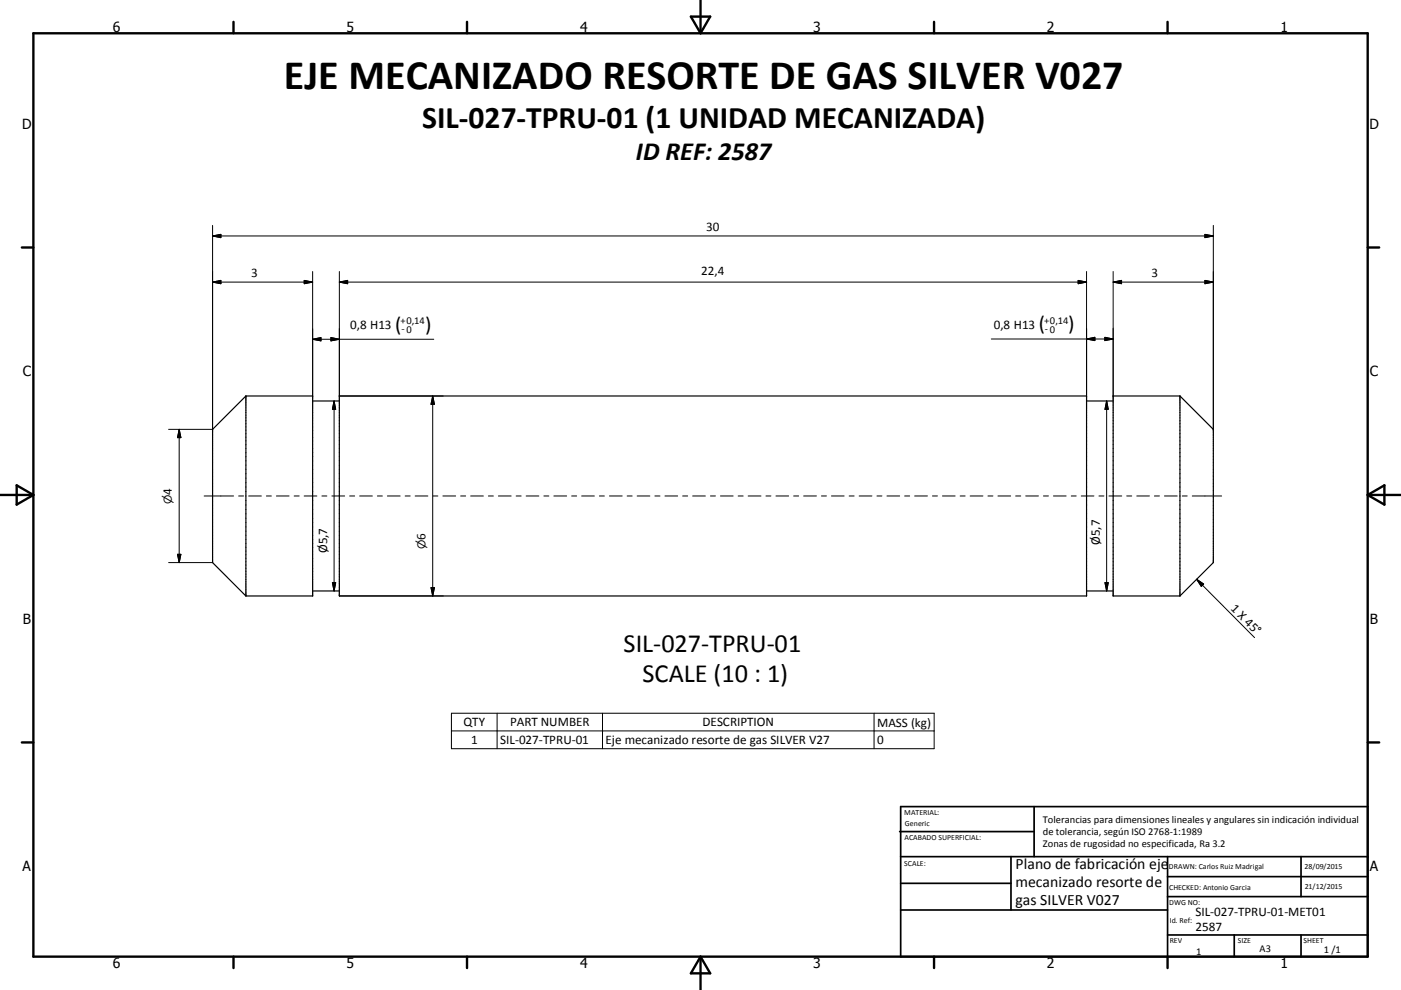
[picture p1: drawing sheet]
<svg xmlns="http://www.w3.org/2000/svg" width="420mm" height="297mm" viewBox="0 0 420 297" stroke-linecap="round" stroke-linejoin="round" font-family="sans-serif">
<path d="M73.7 118.8l-10 10v40l10 10M73.7 118.8v60M73.7 118.8h20v60h-20M101.7 118.8h224.1v60h-224.1zM353.8 118.8v60M353.8 118.8l10 10v40l-10 10M353.8 118.8h-20.1v60h20.1M93.7 120.3h8M325.8 120.3h7.9M93.7 177.3h8M325.8 177.3h7.9" fill="none" stroke="#000" stroke-width=".36"/>
<g fill="none" stroke="#000" stroke-width=".71">
<path d="M10 10h400v277h-400zM70 6.6v3.4M140 6.6v3.4M207.1 5h5.8l-2.9 5zM210 0v10M280 6.6v3.4M350 6.6v3.4M6.6 74.2h3.4M410 74.2h3.5M0 148.5h10M5 145.6l5 2.9-5 2.9zM410 148.5h10.1"/>
<path d="M410 148.5l5.1-2.9v5.8zM6.6 222.7h3.4M410 222.7h3.5M70 287v3.4M140 287v3.4M210 287v10M210 287l2.9 5h-5.8zM280 287v3.4M350 287v3.4"/>
</g>
<g fill="none" stroke="#000" stroke-width=".51">
<path d="M269.7 249.5h40.3M270 242h140v45h-140zM270 257h140M303.1 257v16M310 242v15M350 257v30M390.1 257v12M270 265h33.1M270 273h80M350 269h60M350 263h60M350 280.5h60"/>
<path d="M370 280.5v6.5M390.1 280.5v6.5"/>
</g>
<g fill="none" stroke="#000" stroke-width=".3">
<path d="M63.7 70.8l2.5-.5v1zM63.7 67.6v61.2h-13.1M63.7 70.8h300.1M361.2 70.3l2.6 .5-2.6 .5zM363.8 67.6v61.2M63.7 84.6h30M63.7 84.6l2.5-.5v1zM91.2 84.1l2.5 .5-2.5 .5zM93.7 81.5v37.3M101.7 84.6h224.1M101.7 84.6l2.5-.5v1zM101.7 81.5v37.3h31.2"/>
<path d="M323.2 84.1l2.6 .5-2.6 .5zM325.8 81.5v37.3M333.7 84.6h30.1M333.7 81.5v37.3M333.7 84.6l2.6-.5v1zM361.2 84.1l2.6 .5-2.6 .5zM93.7 101.8h36.4M93.7 101.8l2.5-.5v1zM99.2 101.3l2.5 .5-2.5 .5zM129.7 118.8v60M129.7 118.8l.5 2.5h-1zM297.2 101.7h36.5"/>
<path d="M325.8 101.7l2.4-.5v1zM331.2 101.2l2.5 .5-2.5 .5zM53.7 128.8v40M53.7 128.8l.5 2.5h-1zM100.2 120.3v57M100.2 120.3l.4 2.5h-.9zM331.8 120.3l.5 2.5h-1zM331.8 120.3v57M61.2 148.8h8.8M71.5 148.8h1.5M74.6 148.8h3.8M79.9 148.8h1.5"/>
<path d="M82.9 148.8h3.8M88.2 148.8h1.5M91.2 148.8h3.8M96.5 148.8h1.5M99.5 148.8h3.8M104.8 148.8h1.5M107.8 148.8h3.8M113.1 148.8h1.5M116.1 148.8h3.9M121.5 148.8h1.5M124.5 148.8h3.8M129.8 148.8h1.5"/>
<path d="M132.8 148.8h3.8M138.1 148.8h1.5M141.1 148.8h3.8M146.4 148.8h1.5M149.4 148.8h3.9M154.7 148.8h1.5M157.7 148.8h3.9M163.1 148.8h1.5M166.1 148.8h3.8M171.4 148.8h1.5M174.4 148.8h3.8M179.7 148.8h1.5"/>
<path d="M182.7 148.8h3.8M188 148.8h1.5M191 148.8h3.8M196.3 148.8h1.6M199.4 148.8h3.8M204.7 148.8h1.5M207.7 148.8h3.8M213 148.8h1.5M216 148.8h3.8M221.3 148.8h1.5M224.3 148.8h3.8M229.6 148.8h1.5"/>
<path d="M232.6 148.8h3.8M237.9 148.8h1.5M240.9 148.8h3.9M246.3 148.8h1.5M249.3 148.8h3.8M254.6 148.8h1.5M257.6 148.8h3.8M262.9 148.8h1.5M265.9 148.8h3.8M271.2 148.8h1.5M274.2 148.8h3.9M279.6 148.8h1.5"/>
<path d="M282.5 148.8h3.9M287.9 148.8h1.5M290.9 148.8h3.8M296.2 148.8h1.5M299.2 148.8h3.8M304.5 148.8h1.5M307.5 148.8h3.8M312.8 148.8h1.5M315.8 148.8h3.8M321.2 148.8h1.5M324.2 148.8h3.8M329.5 148.8h1.5"/>
<path d="M332.5 148.8h3.8M337.8 148.8h1.5M340.8 148.8h3.8M346.1 148.8h1.5M349.1 148.8h3.8M354.4 148.8h1.5M357.4 148.8h8.9M50.6 168.8h13.1M53.2 166.3h1l-.5 2.5zM99.7 174.8h.9l-.4 2.5zM101.7 178.8h31.2M129.2 176.3h1l-.5 2.5z"/>
<path d="M331.3 174.8h1l-.5 2.5zM358.8 173.8l17.3 17.5M358.8 173.8l2.1 1.4-.7 .7zM135.3 214h144.8v10.6h-144.8zM135.3 219.3h144.8M149 214v10.6M180.6 214v10.6M262 214v10.6"/>
</g>
<g fill="#000" stroke="#000" stroke-width=".3">
<path d="M63.7 70.8l2.5-.5v1zM361.2 70.3l2.6 .5-2.6 .5zM63.7 84.6l2.5-.5v1zM91.2 84.1l2.5 .5-2.5 .5zM101.7 84.6l2.5-.5v1zM323.2 84.1l2.6 .5-2.6 .5zM333.7 84.6l2.6-.5v1zM361.2 84.1l2.6 .5-2.6 .5zM93.7 101.8l2.5-.5v1zM99.2 101.3l2.5 .5-2.5 .5zM325.8 101.7l2.4-.5v1zM331.2 101.2l2.5 .5-2.5 .5z"/>
<path d="M53.7 128.8l.5 2.5h-1zM100.2 120.3l.4 2.5h-.9zM129.7 118.8l.5 2.5h-1zM331.8 120.3l.5 2.5h-1zM53.2 166.3h1l-.5 2.5zM99.7 174.8h.9l-.4 2.5zM129.2 176.3h1l-.5 2.5zM331.3 174.8h1l-.5 2.5zM358.8 173.8l2.1 1.4-.7 .7z"/>
</g>
<text font-size="12.6" x="85.1" y="26.7">EJE MECANIZADO RESORTE DE GAS SILVER V027</text>
<text font-size="9.4" x="126.6" y="38.4">SIL-027-TPRU-01 (1 UNIDAD MECANIZADA)</text>
<g font-size="7.9">
<text x="190.7" y="47.9">ID REF: 2587</text>
<text x="186.9" y="195.5">SIL-027-TPRU-01</text>
<text x="192.6" y="204.5">SCALE (10 : 1)</text>
</g>
<g font-size="6.3">
<text x="118.4" y="99.2">(</text>
<text x="127.4" y="99.2">)</text>
<text x="311.4" y="99.1">(</text>
<text x="320.3" y="99.1">)</text>
</g>
<g font-size="4.7">
<text x="304.5" y="260.9">Plano de fabricación eje</text>
<text x="304.5" y="266.2">mecanizado resorte de</text>
<text x="304.5" y="271.6">gas SILVER V027</text>
</g>
<g font-size="4.2">
<text x="33.9" y="9.6">6</text>
<text x="103.9" y="9.6">5</text>
<text x="173.9" y="9.6">4</text>
<text x="243.8" y="9.6">3</text>
<text x="313.9" y="9.6">2</text>
<text x="383.9" y="9.6">1</text>
<text x="6.7" y="38.7">D</text>
<text x="410.5" y="38.7">D</text>
<text x="6.9" y="112.9">C</text>
<text x="410.7" y="112.9">C</text>
<text x="6.9" y="187.1">B</text>
<text x="410.7" y="187.1">B</text>
<text x="6.8" y="261.4">A</text>
<text x="410.7" y="261.4">A</text>
<text x="33.9" y="290.4">6</text>
<text x="103.9" y="290.4">5</text>
<text x="173.9" y="290.4">4</text>
<text x="243.8" y="290.4">3</text>
<text x="313.9" y="290.4">2</text>
<text x="383.9" y="290.4">1</text>
</g>
<g font-size="3.9">
<text x="211.8" y="69.3">30</text>
<text x="75.3" y="83.1">3</text>
<text x="210.2" y="82.5">22,4</text>
<text x="345.3" y="83.1">3</text>
<text x="105" y="98.8">0,8 H13</text>
<text x="297.9" y="98.7">0,8 H13</text>
<text x="51.6" y="148.4" transform="rotate(-90 51.6 148.4)">4</text>
<text x="98" y="165.9" transform="rotate(-90 98 165.9)">Ø5,7</text>
<text x="127.6" y="162.1" transform="rotate(-90 127.6 162.1)">6</text>
<text x="329.7" y="163.5" transform="rotate(-90 329.7 163.5)">Ø5,7</text>
<text x="368.8" y="182.8" transform="rotate(45 368.8 182.8)">1 X 45°</text>
<text x="138.9" y="217.9">QTY</text>
<text x="152.9" y="217.9">PART NUMBER</text>
<text x="210.6" y="217.9">DESCRIPTION</text>
<text x="263" y="218">MASS (kg)</text>
<text x="141.2" y="223.2">1</text>
<text x="149.9" y="223.2">SIL-027-TPRU-01</text>
<text x="181.5" y="223.3">Eje mecanizado resorte de gas SILVER V27</text>
<text x="263" y="223.2">0</text>
<text x="358.4" y="274.9">SIL-027-TPRU-01-MET01</text>
<text x="358.4" y="279.4">2587</text>
</g>
<g font-size="3.3">
<text x="51.6" y="151.2" transform="rotate(-90 51.6 151.2)">⌀</text>
<text x="127.6" y="164.8" transform="rotate(-90 127.6 164.8)">⌀</text>
</g>
<g font-size="3.1">
<text x="120.1" y="97.3">+0,14</text>
<text x="120.4" y="99.7">-0</text>
<text x="313" y="97.2">+0,14</text>
<text x="313.3" y="99.7">- 0</text>
<text x="312.7" y="246.8">Tolerancias para dimensiones lineales y angulares sin indicación individual</text>
<text x="312.7" y="250.4">de tolerancia, según ISO 2768-1:1989</text>
<text x="312.7" y="254">Zonas de rugosidad no especificada, Ra 3.2</text>
<text x="358.6" y="286.5">1</text>
<text x="377.6" y="285.6">A3</text>
<text x="396.9" y="285.9">1 /1</text>
</g>
<g font-size="2.4">
<text x="271.1" y="244.4">MATERIAL:</text>
<text x="271.2" y="252">ACABADO SUPERFICIAL:</text>
<text x="271.3" y="247.9">Generic</text>
<text x="271.1" y="259.7">SCALE:</text>
<text x="350.4" y="260.8">DRAWN: Carlos Ruiz Madrigal</text>
<text x="391.1" y="260.6">28/09/2015</text>
<text x="350.5" y="267">CHECKED: Antonio Garcia</text>
<text x="391.2" y="266.7">21/12/2015</text>
<text x="350.5" y="271.4">DWG NO:</text>
<text x="350.7" y="276.9">Id. Ref:</text>
<text x="350.7" y="282.8">REV</text>
<text x="371.1" y="282.9">SIZE</text>
<text x="390.8" y="283">SHEET</text>
</g>
</svg>
